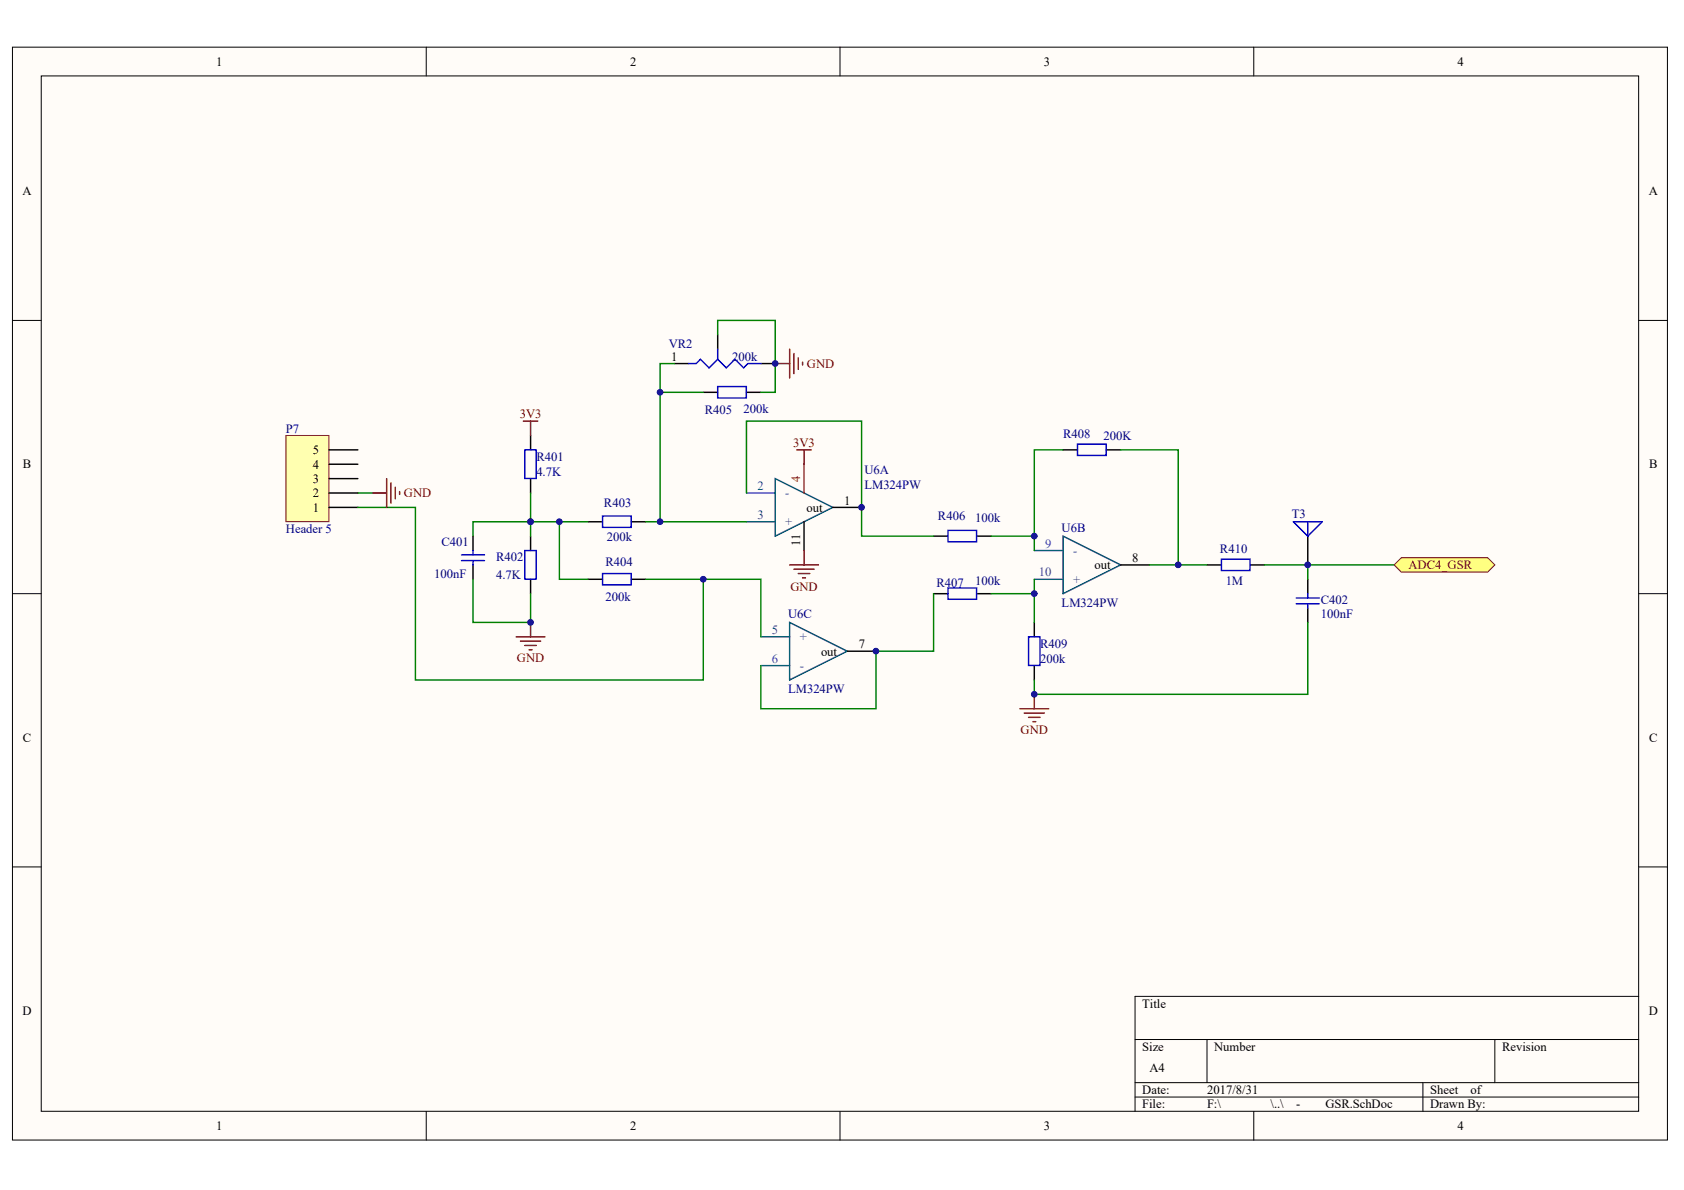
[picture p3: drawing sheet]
<svg xmlns="http://www.w3.org/2000/svg" width="297mm" height="210mm" viewBox="0 0 297 210" stroke-linecap="round" stroke-linejoin="round" font-family="sans-serif">
<g fill="#fffcf8" stroke="#000" stroke-width=".18">
<path d="M2.2 8.3h291.9v192.8h-291.9z"/>
<path d="M7.3 13.4h281.7v182.6h-281.7z"/>
</g>
<g fill="none" stroke="#000" stroke-width=".18">
<path d="M75.2 8.3v5.1M148.2 8.3v5.1M221.2 8.3v5.1M2.2 56.5h5.1M289.1 56.5h5M2.2 104.7h5.1M289.1 104.7h5M2.2 152.9h5.1M289.1 152.9h5M289.1 175.7h-88.9v20.3M75.2 196v5.1M148.2 196v5.1"/>
<path d="M200.2 183.4h88.9M200.2 191h88.9M200.2 193.5h88.9M212.9 183.4v7.6M221.2 196v5.1M251 191v5M263.7 183.4v7.6"/>
</g>
<circle cx="93.6" cy="92" r=".49" fill="#000080" stroke="#000080" stroke-width=".18"/>
<path d="M136.7 84.4l10.2 5.1-10.2 5.1zM187.5 94.6l10.2 5-10.2 5.1zM139.3 109.8l10.1 5.1-10.1 5z" fill="none" stroke="#005d78" stroke-width=".25"/>
<path d="M131.7 87h5M182.4 97.1h5.1M134.2 117.4h5.1" fill="none" stroke="#007ea2" stroke-width=".25"/>
<path d="M131.7 92h5M134.2 112.3h5.1M182.4 102.2h5.1" fill="none" stroke="#007496" stroke-width=".25"/>
<g fill="none" stroke="#000" stroke-width=".25">
<path d="M126.6 59.1v2.5M93.6 76.8v2.6M119 64.1h2.5M124.1 69.2h2.5M131.7 69.2h2.5M134.2 64.1h2.5M187.5 79.4h2.6M195.1 79.4h2.6M83.4 94.6v2.5M83.4 99.6v2.6M93.6 84.4v2.6M93.6 94.6v2.5"/>
<path d="M103.7 92h2.6M111.4 92h2.5M141.8 92v5.1M146.9 89.5h5.1M164.7 94.6h2.5M172.3 94.6h2.5M197.7 99.6h5.1M212.9 99.6h2.5M220.5 99.6h2.6M93.6 102.2v2.5M103.7 102.2h2.6M111.4 102.2h2.5"/>
<path d="M149.4 114.9h5.1M164.7 104.7h2.5M172.3 104.7h2.5M182.4 109.8v2.5M182.4 117.4v2.5M230.7 102.2v2.5M230.7 107.3v2.5"/>
</g>
<path d="M141.8 81.9v5.1" fill="none" stroke="#bf0000" stroke-width=".25"/>
<g fill="none" stroke="#00f" stroke-width=".25">
<path d="M92.6 79.4h2v5h-2zM126.6 68.2h5v2h-5zM126.6 61.6v1.8M126.6 63.4l-1.5 1.5-1.6-1.5-.7 .7h-1.3M126.6 63.4l1.5 1.5 1.5-1.5 1.6 1.5 .7-.8h2.3M190.1 78.3h5v2h-5zM81.4 97.9h4.1M81.4 98.9h4.1M83.4 97.1v.8M83.4 98.9v.7M92.6 97.1h2v5.1h-2zM106.3 91h5v2h-5z"/>
<path d="M167.2 93.6h5.1v2h-5.1zM215.4 98.6h5.1v2h-5.1zM106.3 101.2h5v2h-5zM167.2 103.7h5.1v2h-5.1zM181.4 112.3h2v5.1h-2zM228.6 105.5h4.1M228.6 106.5h4.1M230.7 104.7v.8M230.7 106.5v.8"/>
</g>
<path d="M92.3 74.3h2.6M93.6 74.3v2.5M140.6 79.4h2.5M141.8 79.4v2.5" fill="none" stroke="#800000" stroke-width=".25"/>
<g fill="none" stroke="#008000" stroke-width=".25">
<path d="M126.6 59.1v-2.6h10.1v12.7h-2.5M187.5 79.4h-5.1v15.2M197.7 79.4h10.1v20.2h-5M93.6 87v7.6M98.7 92v10.2h5M103.7 92h-20.3v2.6M113.9 92h17.8M131.7 87v-12.7h20.3v20.3h12.7M174.8 94.6h7.6v2.5M207.8 99.6h5.1M223.1 99.6h7.6v2.6M230.7 99.6h15.2"/>
<path d="M83.4 102.2v7.6h10.2v-5.1M113.9 102.2h20.3v10.1M164.7 104.7v10.2h-10.2v10.1h-20.3v-7.6M182.4 102.2v2.5h-7.6M182.4 104.7v5.1M230.7 109.8v12.7h-48.3v-2.6"/>
</g>
<path d="M245.9 99.6l1.3-1.2h15.2l1.3 1.2-1.3 1.3h-15.2z" fill-rule="evenodd" fill="#ffff80" stroke="#800000" stroke-width=".18"/>
<g fill="none" stroke="#800000" stroke-width=".25">
<path d="M136.7 64.1h2.6M139.3 61.6v5.1M140 62.4v3.5M140.8 63.1v2M141.6 63.9v.5M139.3 99.6h5.1M141.8 97.1v2.5M91 112.3h5.1M91.8 113.1h3.6M92.6 113.9h2M93.3 114.6h.5M93.6 109.8v2.5"/>
<path d="M140 100.4h3.6M140.8 101.2h2M141.6 101.9h.5M179.9 125h5.1M180.7 125.8h3.5M181.4 126.5h2.1M182.2 127.3h.5M182.4 122.5v2.5"/>
</g>
<path d="M116.4 69.2h7.7M119 64.1h-2.6v27.9" fill="none" stroke="#008000" stroke-width=".25"/>
<path d="M50.4 76.8h7.6v15.2h-7.6z" fill="#ffffb0" stroke="#800000" stroke-width=".18"/>
<path d="M58 79.4h5.1M58 89.5h5.1M58 87h5.1M58 84.4h5.1M58 81.9h5.1M230.7 94.6v5" fill="none" stroke="#000" stroke-width=".25"/>
<path d="M63.1 89.5h10.2v30.4h50.8v-17.7M63.1 87h2.6" fill="none" stroke="#008000" stroke-width=".25"/>
<path d="M65.7 87h2.5M68.2 84.4v5.1M69 85.2v3.5M69.7 85.9v2.1M70.5 86.7v.5" fill="none" stroke="#800000" stroke-width=".25"/>
<path d="M228.1 92h5.1l-2.5 2.6zM230.7 92v2.6" fill="none" stroke="#00f" stroke-width=".25"/>
<g fill="#000080" stroke="#000080" stroke-width=".18">
<circle cx="93.6" cy="109.8" r=".49"/>
<circle cx="98.7" cy="92" r=".49"/>
<circle cx="116.4" cy="92" r=".49"/>
<circle cx="116.4" cy="69.2" r=".49"/>
<circle cx="124" cy="102.2" r=".49"/>
<circle cx="136.7" cy="64.1" r=".49"/>
<circle cx="152" cy="89.5" r=".49"/>
<circle cx="154.5" cy="114.9" r=".49"/>
<circle cx="182.4" cy="122.5" r=".49"/>
<circle cx="182.4" cy="104.7" r=".49"/>
<circle cx="182.4" cy="94.6" r=".49"/>
<circle cx="207.8" cy="99.6" r=".49"/>
<circle cx="230.7" cy="99.6" r=".49"/>
</g>
<g font-size="2.2">
<text x="38.1" y="11.6">1</text>
<text x="111.1" y="11.6">2</text>
<text x="184.1" y="11.6">3</text>
<text x="257.1" y="11.6">4</text>
<text x="3.9" y="34.4">A</text>
<text x="290.8" y="34.4">A</text>
<text x="118.4" y="63.6">1</text>
<text x="4" y="82.6">B</text>
<text x="55.2" y="82.7">4</text>
<text x="55.2" y="80.1">5</text>
<text x="290.9" y="82.6">B</text>
<text x="55.2" y="87.7">2</text>
<text x="55.2" y="85.2">3</text>
<text x="148.9" y="89">1</text>
<text x="55.2" y="90.3">1</text>
<text x="142.3" y="90.3">out</text>
<text x="141.1" y="96.3" transform="rotate(-90 141.1 96.3)">11</text>
<text x="193.1" y="100.4">out</text>
<text x="199.7" y="99.1">8</text>
<text x="144.8" y="115.6">out</text>
<text x="151.5" y="114.4">7</text>
<text x="4" y="130.8">C</text>
<text x="290.9" y="130.8">C</text>
<text x="3.9" y="179">D</text>
<text x="201.5" y="177.7">Title</text>
<text x="290.8" y="179">D</text>
<text x="201.5" y="185.3">Size</text>
<text x="214.2" y="185.3">Number</text>
<text x="264.9" y="185.3">Revision</text>
<text x="202.8" y="189.2">A4</text>
<text x="201.5" y="193">Date:</text>
<text x="201.5" y="195.5">File:</text>
<text x="212.9" y="193">2017/8/31</text>
<text x="212.9" y="195.5">F:\</text>
<text x="224.1" y="195.5">\..\</text>
<text x="228.7" y="195.5">-</text>
<text x="233.8" y="195.5">GSR.SchDoc</text>
<text x="252.3" y="193">Sheet</text>
<text x="252.3" y="195.5">Drawn By:</text>
<text x="259.4" y="193">of</text>
<text x="38.1" y="199.3">1</text>
<text x="111.1" y="199.3">2</text>
<text x="184.1" y="199.3">3</text>
<text x="257.1" y="199.3">4</text>
</g>
<g font-size="2.2" fill="#000080">
<text x="118" y="61.3">VR2</text>
<text x="129.1" y="63.6">200k</text>
<text x="50.4" y="76.3">P7</text>
<text x="124.3" y="73">R405</text>
<text x="131.2" y="72.8">200k</text>
<text x="187.5" y="77.3">R408</text>
<text x="194.6" y="77.6">200K</text>
<text x="94.6" y="83.9">4.7K</text>
<text x="94.6" y="81.4">R401</text>
<text x="152.5" y="83.7">U6A</text>
<text x="106.5" y="89.5">R403</text>
<text x="152.5" y="86.2">LM324PW</text>
<text x="50.4" y="94.1">Header 5</text>
<text x="107" y="95.3">200k</text>
<text x="165.4" y="91.8">R406</text>
<text x="172" y="92">100k</text>
<text x="187.3" y="93.8">U6B</text>
<text x="227.9" y="91.3">T3</text>
<text x="76.6" y="101.9">100nF</text>
<text x="77.8" y="96.4">C401</text>
<text x="87.5" y="98.9">R402</text>
<text x="106.8" y="99.9">R404</text>
<text x="215.2" y="97.6">R410</text>
<text x="87.5" y="102.2">4.7K</text>
<text x="106.8" y="106">200k</text>
<text x="165.2" y="103.5">R407</text>
<text x="172" y="103.2">100k</text>
<text x="187.3" y="107">LM324PW</text>
<text x="216.2" y="103.2">1M</text>
<text x="233" y="106.5">C402</text>
<text x="139" y="109">U6C</text>
<text x="233" y="109">100nF</text>
<text x="183.5" y="116.9">200k</text>
<text x="183.5" y="114.4">R409</text>
<text x="139" y="122.2">LM324PW</text>
</g>
<g font-size="2.2" fill="#800000">
<text x="142.3" y="64.9">GND</text>
<text x="91.7" y="73.8">3V3</text>
<text x="139.9" y="78.9">3V3</text>
<text x="71.2" y="87.7">GND</text>
<text x="248.4" y="100.4">ADC4_GSR</text>
<text x="139.4" y="104.2">GND</text>
<text x="91.2" y="116.9">GND</text>
<text x="180" y="129.5">GND</text>
</g>
<g font-size="2.2" fill="#007ea2">
<text x="133.6" y="86.5">2</text>
<text x="138.5" y="87.7">-</text>
<text x="184.4" y="96.6">9</text>
<text x="189.3" y="97.9">-</text>
<text x="136.1" y="116.9">6</text>
<text x="141.1" y="118.2">-</text>
</g>
<text font-size="2.2" fill="#bf0000" x="141.1" y="84.9" transform="rotate(-90 141.1 84.9)">4</text>
<g font-size="2.2" fill="#007496">
<text x="133.6" y="91.5">3</text>
<text x="138.5" y="92.8">+</text>
<text x="183.3" y="101.7">10</text>
<text x="189.3" y="103">+</text>
<text x="136.1" y="111.8">5</text>
<text x="141.1" y="113.1">+</text>
</g>
</svg>
